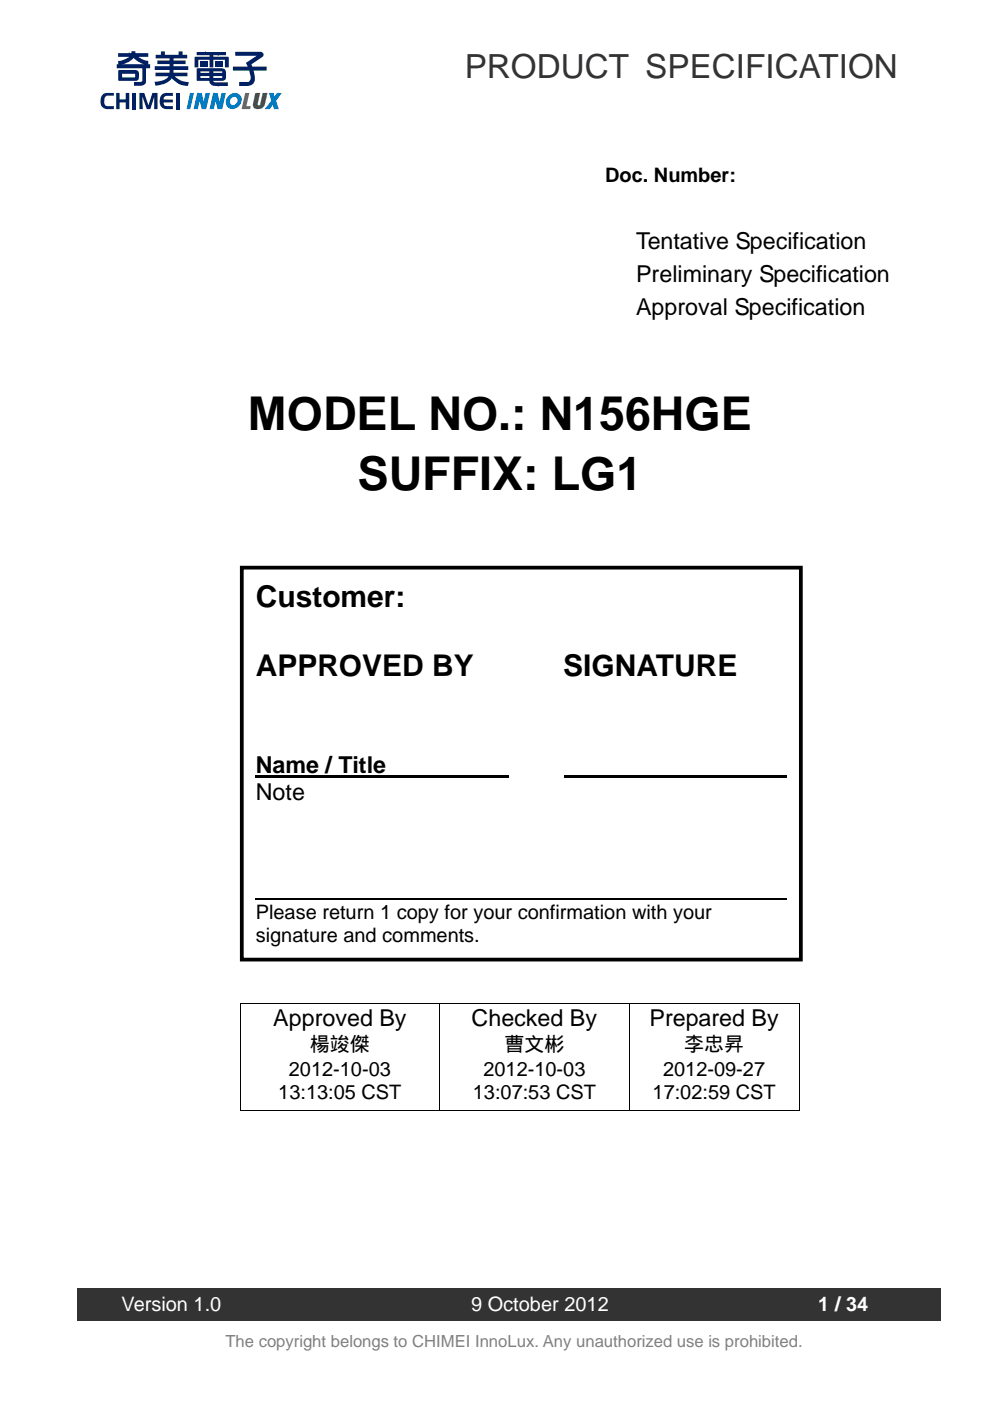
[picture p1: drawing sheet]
<svg xmlns="http://www.w3.org/2000/svg" width="210mm" height="297mm" viewBox="0 0 210 297" stroke-linecap="round" stroke-linejoin="round" font-family="sans-serif">
<path d="M16.4 273.3h183.1v6.8h-183.1z" fill="#333"/>
<g fill="#002063">
<path d="M37.3 19.7h.7v3.4h-.7z"/>
<path d="M28.1 19.7h.8v3.4h-.8z"/>
</g>
<g fill="#002063">
<path d="M34.2 20.2l.9-.5h1.6v.6h-1.2a.73 .73 0 0 0-.8 .8h2v.6h-2.1l.4 .7 1.7 .1v.6h-1.6a1.69 1.69 0 0 1-1.1-2.4z" fill-rule="evenodd"/>
<path d="M29.5 19.7h1.1l.9 2.6 .8-2.6h1.1v3.4h-.7v-2.7l-.8 2.7h-.8l-.9-2.7 .1 2.7h-.8z" fill-rule="evenodd"/>
<path d="M24.6 19.7h.8v1.4h1.2v-1.4h.8v3.4h-.8v-1.4h-1.2v1.4h-.8z" fill-rule="evenodd"/>
<path d="M21.7 20.2l.8-.5h1.7v.6h-1.3a.95 .95 0 0 0-.8 1.2v.5l.3 .4 1.8 .1v.6h-1.7a1.65 1.65 0 0 1-1.1-2.4z" fill-rule="evenodd"/>
</g>
<g fill="#007cc5">
<path d="M40.3 19.7h.8l-.8 3.4h-.7z" fill-rule="evenodd"/>
<path d="M41.8 19.7h1l.4 1.9 .4-1.9h.9l-.8 3.4h-.9l-.5-1.7-.4 1.7h-.9z" fill-rule="evenodd"/>
<path d="M45.2 19.7h.9l.5 1.9 .4-1.9h.9l-.8 3.4h-1l-.4-1.7-.4 1.7h-.9z" fill-rule="evenodd"/>
</g>
<path d="M52 19.7h.9l-.7 2.8h.9l-.1 .6h-1.8z" fill-rule="evenodd" fill="#df3232"/>
<path d="M54.1 19.7h1.1l-.5 2.2 .1 .4 .4-.2 .5-2.4h1l-.5 2.4a1.48 1.48 0 0 1-2.5 .6l-.1-.5z" fill-rule="evenodd" fill="#0e9f35"/>
<g fill="#007cc5">
<path d="M57 19.7h1l.2 .8 .5-.8h1.1l-1.3 1.7 .6 1.7h-1l-.3-.9-.6 .9h-1.1l1.4-1.7z" fill-rule="evenodd"/>
<path d="M48.5 20.3a1.57 1.57 0 0 0-.3 2.4 1.57 1.57 0 0 0 2.5-.2 1.57 1.57 0 0 0 .2-2.4 1.57 1.57 0 0 0-2.4 .2zM49 20.8a.77 .77 0 0 1 1.2 0 .77 .77 0 0 1-.1 1.2 .77 .77 0 0 1-1.2 0 .77 .77 0 0 1 .1-1.2z" fill-rule="evenodd"/>
</g>
<g fill="#002063">
<path d="M33 11.6h1.1v-.7h.9v.7h2.9v-.7h.8v.7h1v.8h-2.9v.4h2.5v.8h-2.5v.4h3.1v.8h-3.1v.6h3v.8h-2.7a4 4 0 0 0 2.9 1.2l-.2 .8a4.4 4.4 0 0 1-3.4-1.6 4.4 4.4 0 0 1-3.4 1.6l-.2-.9a3.5 3.5 0 0 0 3-1.1h-2.8v-.8h2.9v-.6h-3.1v-.8h3.1v-.4h-2.5v-.8h2.5v-.4h-2.9z"/>
<path d="M49.9 11h5.4a.6 .6 0 0 1 .5 .4 .6 .6 0 0 1-.2 .7l-2.3 1.5 .2 .5h3v.9h-2.7a2.68 2.68 0 0 1-.1 2.8l-1.1 .4h-1.9v-.8h2l.3-.4 .1-.8-.3-1.2h-3.4v-.9h3.1l-.3-.8 2.2-1.5h-4.5z"/>
<path d="M45.7 13h1.6v.4h-1.6z"/>
<path d="M45.7 13.7h1.6v.4h-1.6z"/>
<path d="M41.7 11h6.2v.7h-2.7v.3l3.3 .1v2.2h-.8v-1.6h-2.5v1.6h-.8v-1.6h-2.3v1.6h-.8v-2.2l3.1-.1v-.3h-2.7z"/>
<path d="M42.4 13h1.7v.4h-1.7z"/>
<path d="M42.4 13.7h1.7v.4h-1.7z"/>
<path d="M25.1 14.9v2.2h3.8l.4-.2 .1-.3a1.81 1.81 0 0 0-.1-1.5l-.6-.3zM25.9 15.6h2.8v.8h-2.8z"/>
<path d="M25 11.3v.8h2.4l-1.2 .6-1.1 .2v.7h-.4v.9h5.5v2.6l-.4 .3h-1.4v.8h1.6a1.17 1.17 0 0 0 .9-.7v-3h.9v-.9h-.4v-.7a3.9 3.9 0 0 1-2.1-.8h2.1v-.8h-2.7v-.4h-.8v.4zM25.8 13.6a3.8 3.8 0 0 0 2.5-1.3 4.8 4.8 0 0 0 2.7 1.3z"/>
<path d="M41.7 14.6v2.5h2.7a1.14 1.14 0 0 0 1.1 1.1h2.8v-.7h-2.7l-.4-.4h1.9l.7-.2 .1-.5v-1.2a.83 .83 0 0 0-.8-.7zM45.2 15.1h1.9v.4h-1.9zM45.2 16.1h1.9v.4h-1.9zM42.5 16.1h1.9v.4h-1.8zM42.5 15.1h1.9v.4h-1.9z"/>
</g>
<path d="M51.3 120.4h118.5v83.1h-118.5z" fill="#fff"/>
<path d="M51.3 120.4h118.5v83.1h-118.5z" fill="none" stroke="#000" stroke-width=".79"/>
<path d="M54.2 164.4h53.7v.5h-53.7zM119.7 164.4h47.2v.5h-47.2zM50.8 212.7h.2v.2h-.2zM50.8 218.5h.2v.2h-.2zM93.2 218.5h.1v.2h-.1zM133.3 218.5h.2v.2h-.2zM169.4 212.7h.1v.2h-.1zM169.4 218.5h.1v.2h-.1zM169.4 235.4h.1v.2h-.1z" fill="#000"/>
<path d="M54.2 190.6h112.7" fill="none" stroke="#000" stroke-width=".36"/>
<path d="M50.8 212.8h118.6M50.9 212.9v5.6M50.9 218.7v16.9M93.2 212.9v5.6M93.2 218.7v16.9M133.4 212.9v5.6M133.4 218.7v16.9M169.4 212.9v5.6M169.4 218.7v16.9M50.8 235.5h42.4M93.3 235.5h40M133.5 235.5h35.9" fill="none" stroke="#000" stroke-width=".21"/>
<g font-size="9.9">
<text x="52.6" y="91.2">MODEL NO.: N156HGE</text>
<text x="75.8" y="103.9">SUFFIX: LG1</text>
</g>
<text font-size="7" fill="#333" x="98.5" y="16.6">PRODUCT SPECIFICATION</text>
<g font-size="6.3">
<text x="54.2" y="128.7">Customer:</text>
<text x="54.2" y="143.3">APPROVED BY</text>
<text x="119.4" y="143.3">SIGNATURE</text>
</g>
<g font-size="4.9">
<text x="127.5" y="52.8">□ Tentative Specification</text>
<text x="127.5" y="59.8">■ Preliminary Specification</text>
<text x="127.5" y="66.9">□ Approval Specification</text>
<text x="54.2" y="163.9">Name / Title</text>
<text x="54.2" y="169.5">Note</text>
<text x="57.9" y="217.5">Approved By</text>
<text x="100" y="217.5">Checked By</text>
<text x="137.7" y="217.5">Prepared By</text>
</g>
<g font-size="4.2">
<text x="128.3" y="38.7">Doc. Number:</text>
<text x="54.2" y="194.8">Please return 1 copy for your confirmation with your</text>
<text x="54.2" y="199.7">signature and comments.</text>
<text x="65.7" y="222.7">楊竣傑</text>
<text x="107" y="222.7">曹文彬</text>
<text x="145.1" y="222.7">李忠昇</text>
<text x="59" y="233">13:13:05 CST</text>
<text x="61.2" y="228.2">2012-10-03</text>
<text x="100.3" y="233">13:07:53 CST</text>
<text x="102.5" y="228.2">2012-10-03</text>
<text x="138.4" y="233">17:02:59 CST</text>
<text x="140.6" y="228.2">2012-09-27</text>
</g>
<g font-size="4.2" fill="#fff">
<text x="25.8" y="277.9">Version 1.0</text>
<text x="99.9" y="277.9">9 October 2012</text>
<text x="173.5" y="277.9">1 / 34</text>
</g>
<text font-size="3.5" fill="#808080" x="47.8" y="285.6">The copyright belongs to CHIMEI InnoLux. Any unauthorized use is prohibited.</text>
</svg>
